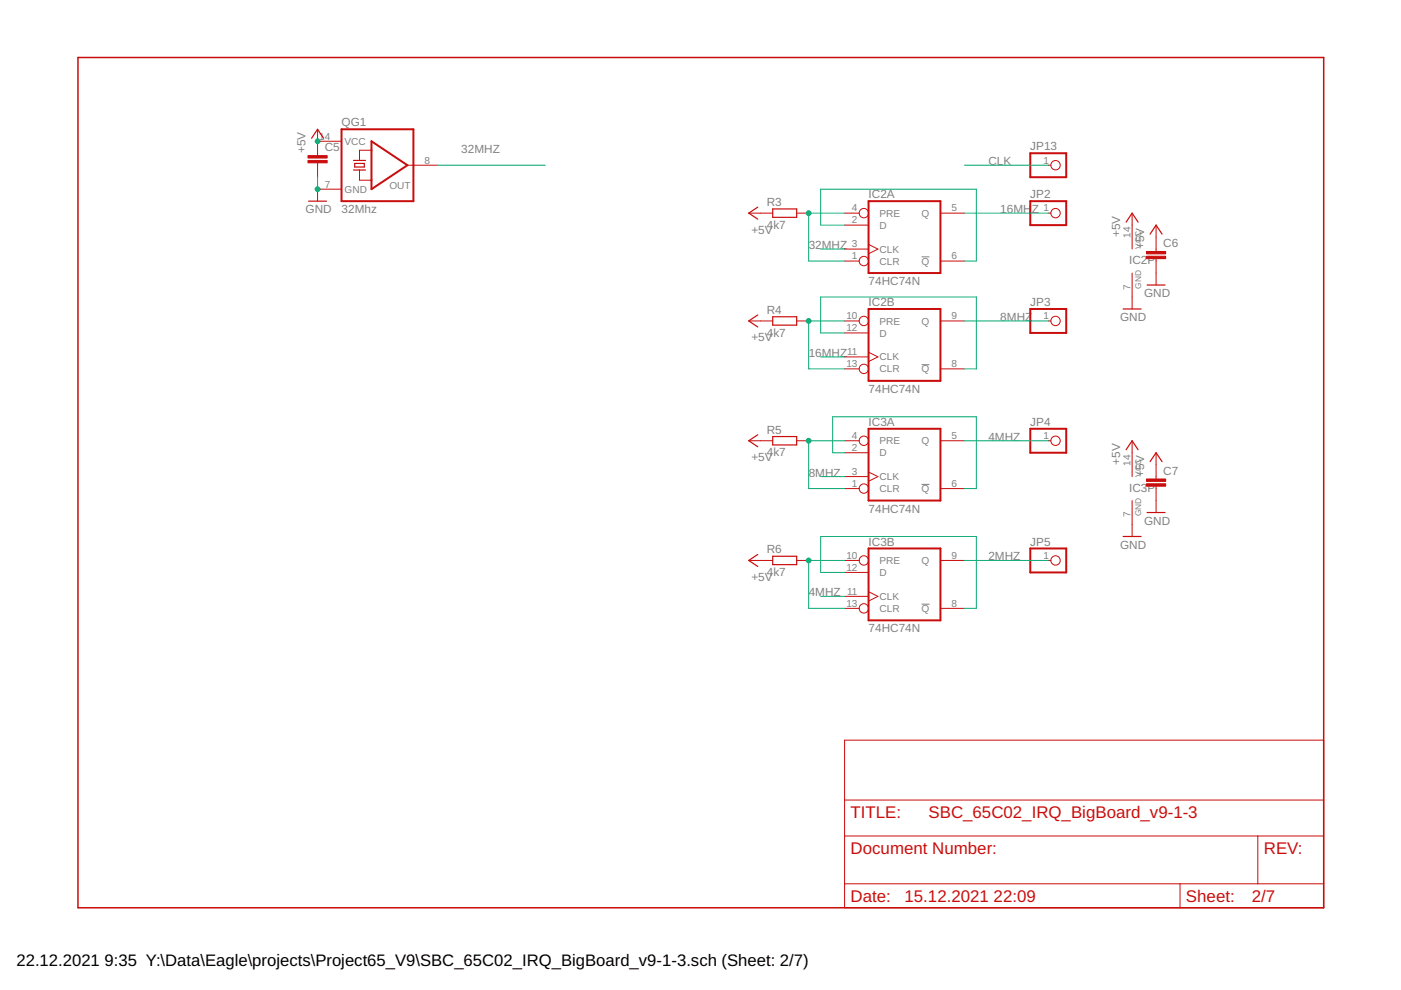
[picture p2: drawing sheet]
<svg xmlns="http://www.w3.org/2000/svg" width="297mm" height="210mm" viewBox="0 0 297 210" stroke-linecap="round" stroke-linejoin="round" font-family="sans-serif">
<path d="M195.4 54.5h1.7M195.4 77.3h1.7M195.4 102.7h1.7M195.4 128.1h1.7" fill="none" stroke="#808080" stroke-width=".21"/>
<path d="M72.4 27.4h15.3v15.3h-15.3zM78.8 30l7.6 5-7.6 5.1zM218.4 32.5h7.7v5.1h-7.7zM184.1 42.7h15.3v15.2h-15.3zM218.4 42.7h7.7v5h-7.7zM184.1 65.5h15.3v15.3h-15.3zM218.4 65.5h7.7v5.1h-7.7zM184.1 90.9h15.3v15.2h-15.3zM218.4 90.9h7.7v5.1h-7.7zM184.1 116.3h15.3v15.2h-15.3zM218.4 116.3h7.7v5.1h-7.7z" fill="none" stroke="#c90d0c" stroke-width=".42"/>
<g fill="none" stroke="#c90d0c" stroke-width=".25">
<path d="M66.1 29.3l1.2-1.9 1.3 1.9M75 36h2.5M75 34h2.5M75.2 34.6h2v.8h-2zM65.4 42.7h3.8M160.7 43.9l-2 1.3 2 1.3M163.8 44.3h5.1v1.8h-5.1zM238.8 47.1l1.2-1.9 1.3 1.9M243.8 49.6l1.3-1.9 1.3 1.9M160.7 66.8l-2 1.3 2 1.2M163.8 67.2h5.1v1.7h-5.1zM238.1 65.5h3.8"/>
<path d="M243.2 60.4h3.8M160.7 92.2l-2 1.3 2 1.2M163.8 92.6h5.1v1.7h-5.1zM238.8 95.4l1.2-1.9 1.3 1.9M243.8 97.9l1.3-1.9 1.3 1.9M160.7 117.6l-2 1.2 2 1.3M163.8 117.9h5.1v1.8h-5.1zM238.1 113.7h3.8M243.2 108.7h3.8"/>
</g>
<g fill="none" stroke="#c90d0c" stroke-width=".21">
<path d="M67.3 30h5.1M67.3 27.4v5.6M67.3 34.5v3.1M76.2 36v2.2h2.6M78.8 31.9h-2.6v2.1M86.4 35h6.3M222.2 35h.6M72.4 40.1h-5.1v2.6M158.7 45.2h5.1M168.9 45.2h2.5M179.1 55.4h3.1M179.1 47.7h5"/>
<path d="M179.1 52.8h5M179.1 45.2h3.1M184.1 51.8l2 1-2 1M199.4 55.4h5.1M199.4 45.2h5.1M222.2 45.2h.6M240 45.2v7.6M240 57.9v7.6M245.1 47.7v5.6M245.1 54.8v5.6M158.7 68.1h5.1M168.9 68.1h2.5"/>
<path d="M179.1 78.2h3.1M179.1 70.6h5M179.1 75.7h5M179.1 68.1h3.1M184.1 74.7l2 1-2 1M199.4 78.2h5.1M199.4 68.1h5.1M222.2 68.1h.6M158.7 93.5h5.1M168.9 93.5h2.5M179.1 96h5M179.1 93.5h3.1"/>
<path d="M199.4 93.5h5.1M222.2 93.5h.6M240 93.5v7.5M245.1 96v5.6M158.7 118.8h5.1M168.9 118.8h2.5M179.1 103.6h3.1M179.1 101h5M179.1 118.8h3.1M184.1 100.1l2 .9-2 1M199.4 103.6h5.1M199.4 118.8h5.1"/>
<path d="M222.2 118.8h.6M240 106.1v7.6M245.1 103.1v5.6M179.1 129h3.1M179.1 121.4h5M179.1 126.4h5M184.1 125.5l2 .9-2 1M199.4 129h5.1M179.1 156.9h101.5v35.6h-101.5zM179.1 177.2h101.5M179.1 169.6h101.5M266.7 177.2v10.2"/>
<path d="M179.1 187.4h101.5M250.2 187.4v5.1"/>
<circle cx="223.8" cy="35" r=".99"/>
<circle cx="183.2" cy="45.2" r=".99"/>
<circle cx="183.2" cy="55.4" r=".99"/>
<circle cx="223.8" cy="45.2" r=".99"/>
<circle cx="183.2" cy="78.2" r=".99"/>
<circle cx="183.2" cy="68.1" r=".99"/>
<circle cx="223.8" cy="68.1" r=".99"/>
<circle cx="183.2" cy="93.5" r=".99"/>
<circle cx="223.8" cy="93.5" r=".99"/>
<circle cx="183.2" cy="118.8" r=".99"/>
<circle cx="183.2" cy="103.6" r=".99"/>
<circle cx="223.8" cy="118.8" r=".99"/>
<circle cx="183.2" cy="129" r=".99"/>
</g>
<path d="M16.5 12.2h264.1v180.3h-264.1z" fill="none" stroke="#c90d0c" stroke-width=".32"/>
<g fill="#c90d0c" stroke="#c90d0c" stroke-width=".21">
<path d="M243.1 54.3h4v.5h-4z"/>
<path d="M243.1 53.3h4v.5h-4z"/>
<path d="M243.1 102.6h4v.5h-4z"/>
<path d="M243.1 101.6h4v.5h-4z"/>
<path d="M65.3 34h4.1v.5h-4.1z"/>
<path d="M65.3 33h4.1v.5h-4.1z"/>
</g>
<g fill="#0dab76" stroke="#0dab76" stroke-width=".21">
<circle cx="67.3" cy="30" r=".51"/>
<circle cx="67.3" cy="40.1" r=".51"/>
<circle cx="171.4" cy="45.2" r=".51"/>
<circle cx="171.4" cy="68.1" r=".51"/>
<circle cx="171.4" cy="93.5" r=".51"/>
<circle cx="171.4" cy="118.8" r=".51"/>
</g>
<g fill="none" stroke="#0dab76" stroke-width=".21">
<path d="M67.3 37.6v2.5M92.7 35h22.9M204.5 35h17.7M174 52.8h5.1M179.1 47.7h-5.1v-7.6h33v15.3h-2.5M179.1 45.2h-7.7v10.2h7.7M204.5 45.2h17.7M174 75.7h5.1M179.1 68.1h-7.7v10.1h7.7M179.1 70.6h-5.1v-7.6h33v15.2h-2.5M204.5 68.1h17.7M179.1 93.5h-7.7v10.1h7.7"/>
<path d="M179.1 96h-2.6v-7.6h30.5v15.2h-2.5M204.5 93.5h17.7M174 101h5.1M179.1 118.8h-7.7v10.2h7.7M204.5 118.8h17.7M174 126.4h5.1M179.1 121.4h-5.1v-7.7h33v15.3h-2.5"/>
</g>
<g font-size="3.6" fill="#c90d0c">
<text x="180.3" y="173.4">TITLE:</text>
<text x="196.8" y="173.4">SBC_65C02_IRQ_BigBoard_v9-1-3</text>
<text x="180.3" y="181">Document Number:</text>
<text x="268" y="181">REV:</text>
<text x="180.3" y="191.2">Date:</text>
<text x="191.8" y="191.2">15.12.2021</text>
<text x="210.7" y="191.2">22:09</text>
<text x="251.5" y="191.2">Sheet:</text>
<text x="265.4" y="191.2">2/7</text>
</g>
<g font-size="3.5">
<text x="3.5" y="204.7">22.12.2021</text>
<text x="22.2" y="204.7">9:35 Y:\Data\Eagle\projects\Project65_V9\SBC_65C02_IRQ_BigBoard_v9-1-3.sch (Sheet: 2/7)</text>
</g>
<g font-size="2.5" fill="#808080">
<text x="72.4" y="26.8">QG1</text>
<text x="64.8" y="32.5" transform="rotate(-90 64.8 32.5)">+5V</text>
<text x="68.9" y="32.1">C5</text>
<text x="97.8" y="32.5">32MHZ</text>
<text x="209.5" y="35">CLK</text>
<text x="218.4" y="31.9">JP13</text>
<text x="64.8" y="45.2">GND</text>
<text x="72.4" y="45.2">32Mhz</text>
<text x="162.6" y="43.7">R3</text>
<text x="184.2" y="42">IC2A</text>
<text x="212.1" y="45.2">16MH</text>
<text x="218.4" y="42">JP2</text>
<text x="218.8" y="45.2">Z</text>
<text x="159.3" y="49.5">+5V</text>
<text x="162.6" y="48.5">4k7</text>
<text x="171.5" y="52.8">32MHZ</text>
<text x="237.5" y="50.3" transform="rotate(-90 237.5 50.3)">+5V</text>
<text x="242.6" y="52.8" transform="rotate(-90 242.6 52.8)">+5V</text>
<text x="246.6" y="52.4">C6</text>
<text x="239.4" y="56">IC2P</text>
<text x="184.2" y="60.4">74HC74N</text>
<text x="184.2" y="64.9">IC2B</text>
<text x="218.4" y="64.9">JP3</text>
<text x="242.6" y="63">GND</text>
<text x="162.6" y="71.3">4k7</text>
<text x="162.6" y="66.5">R4</text>
<text x="212.1" y="68">8MHZ</text>
<text x="237.5" y="68">GND</text>
<text x="159.3" y="72.4">+5V</text>
<text x="171.5" y="75.7">16MHZ</text>
<text x="184.2" y="83.3">74HC74N</text>
<text x="162.6" y="91.9">R5</text>
<text x="184.2" y="90.3">IC3A</text>
<text x="209.5" y="93.4">4MHZ</text>
<text x="218.4" y="90.3">JP4</text>
<text x="159.3" y="97.8">+5V</text>
<text x="162.6" y="96.7">4k7</text>
<text x="171.5" y="101.1">8MHZ</text>
<text x="237.5" y="98.5" transform="rotate(-90 237.5 98.5)">+5V</text>
<text x="242.6" y="101.1" transform="rotate(-90 242.6 101.1)">+5V</text>
<text x="246.6" y="100.7">C7</text>
<text x="239.4" y="104.2">IC3P</text>
<text x="184.2" y="108.7">74HC74N</text>
<text x="242.6" y="111.2">GND</text>
<text x="162.6" y="117.3">R6</text>
<text x="184.2" y="115.7">IC3B</text>
<text x="209.5" y="118.8">2MHZ</text>
<text x="218.4" y="115.7">JP5</text>
<text x="237.5" y="116.3">GND</text>
<text x="159.3" y="123.2">+5V</text>
<text x="162.6" y="122.1">4k7</text>
<text x="171.5" y="126.5">4MHZ</text>
<text x="184.2" y="134.1">74HC74N</text>
</g>
<g font-size="2.1" fill="#808080">
<text x="67.7" y="29.6">14</text>
<text x="73" y="30.7">VCC</text>
<text x="90" y="34.7">8</text>
<text x="221.3" y="34.7">1</text>
<text x="68.9" y="39.8">7</text>
<text x="73" y="40.9">GND</text>
<text x="82.6" y="40.1">OUT</text>
<text x="180.6" y="47.4">2</text>
<text x="180.6" y="44.8">4</text>
<text x="186.5" y="46">PRE</text>
<text x="195.4" y="46">Q</text>
<text x="201.7" y="44.8">5</text>
<text x="221.3" y="44.8">1</text>
<text x="180.6" y="52.5">3</text>
<text x="186.5" y="48.5">D</text>
<text x="186.5" y="53.6">CLK</text>
<text x="239.7" y="50.5" transform="rotate(-90 239.7 50.5)">14</text>
<text x="180.6" y="55">1</text>
<text x="186.5" y="56.1">CLR</text>
<text x="195.4" y="56.1">Q</text>
<text x="201.7" y="55">6</text>
<text x="239.7" y="61.4" transform="rotate(-90 239.7 61.4)">7</text>
<text x="179.4" y="70.2">12</text>
<text x="179.4" y="67.7">10</text>
<text x="186.5" y="71.3">D</text>
<text x="186.5" y="68.8">PRE</text>
<text x="195.4" y="68.8">Q</text>
<text x="201.7" y="67.7">9</text>
<text x="221.3" y="67.7">1</text>
<text x="179.4" y="77.8">13</text>
<text x="179.6" y="75.3">11</text>
<text x="186.5" y="76.4">CLK</text>
<text x="201.7" y="77.8">8</text>
<text x="186.5" y="79">CLR</text>
<text x="195.4" y="79">Q</text>
<text x="180.6" y="95.6">2</text>
<text x="180.6" y="93.1">4</text>
<text x="186.5" y="94.2">PRE</text>
<text x="195.4" y="94.2">Q</text>
<text x="201.7" y="93.1">5</text>
<text x="221.3" y="93.1">1</text>
<text x="180.6" y="100.7">3</text>
<text x="186.5" y="96.7">D</text>
<text x="186.5" y="101.8">CLK</text>
<text x="239.7" y="98.7" transform="rotate(-90 239.7 98.7)">14</text>
<text x="180.6" y="103.2">1</text>
<text x="186.5" y="104.4">CLR</text>
<text x="195.4" y="104.4">Q</text>
<text x="201.7" y="103.2">6</text>
<text x="239.7" y="109.7" transform="rotate(-90 239.7 109.7)">7</text>
<text x="179.4" y="118.5">10</text>
<text x="186.5" y="119.6">PRE</text>
<text x="195.4" y="119.6">Q</text>
<text x="201.7" y="118.5">9</text>
<text x="221.3" y="118.5">1</text>
<text x="179.4" y="121">12</text>
<text x="186.5" y="122.1">D</text>
<text x="179.4" y="128.6">13</text>
<text x="179.6" y="126.1">11</text>
<text x="186.5" y="129.8">CLR</text>
<text x="186.5" y="127.2">CLK</text>
<text x="195.4" y="129.8">Q</text>
<text x="201.7" y="128.6">8</text>
</g>
<g font-size="1.8" fill="#808080">
<text x="241.9" y="52.8" transform="rotate(-90 241.9 52.8)">VCC</text>
<text x="241.9" y="61.2" transform="rotate(-90 241.9 61.2)">GND</text>
<text x="241.9" y="101.1" transform="rotate(-90 241.9 101.1)">VCC</text>
<text x="241.9" y="109.4" transform="rotate(-90 241.9 109.4)">GND</text>
</g>
</svg>
